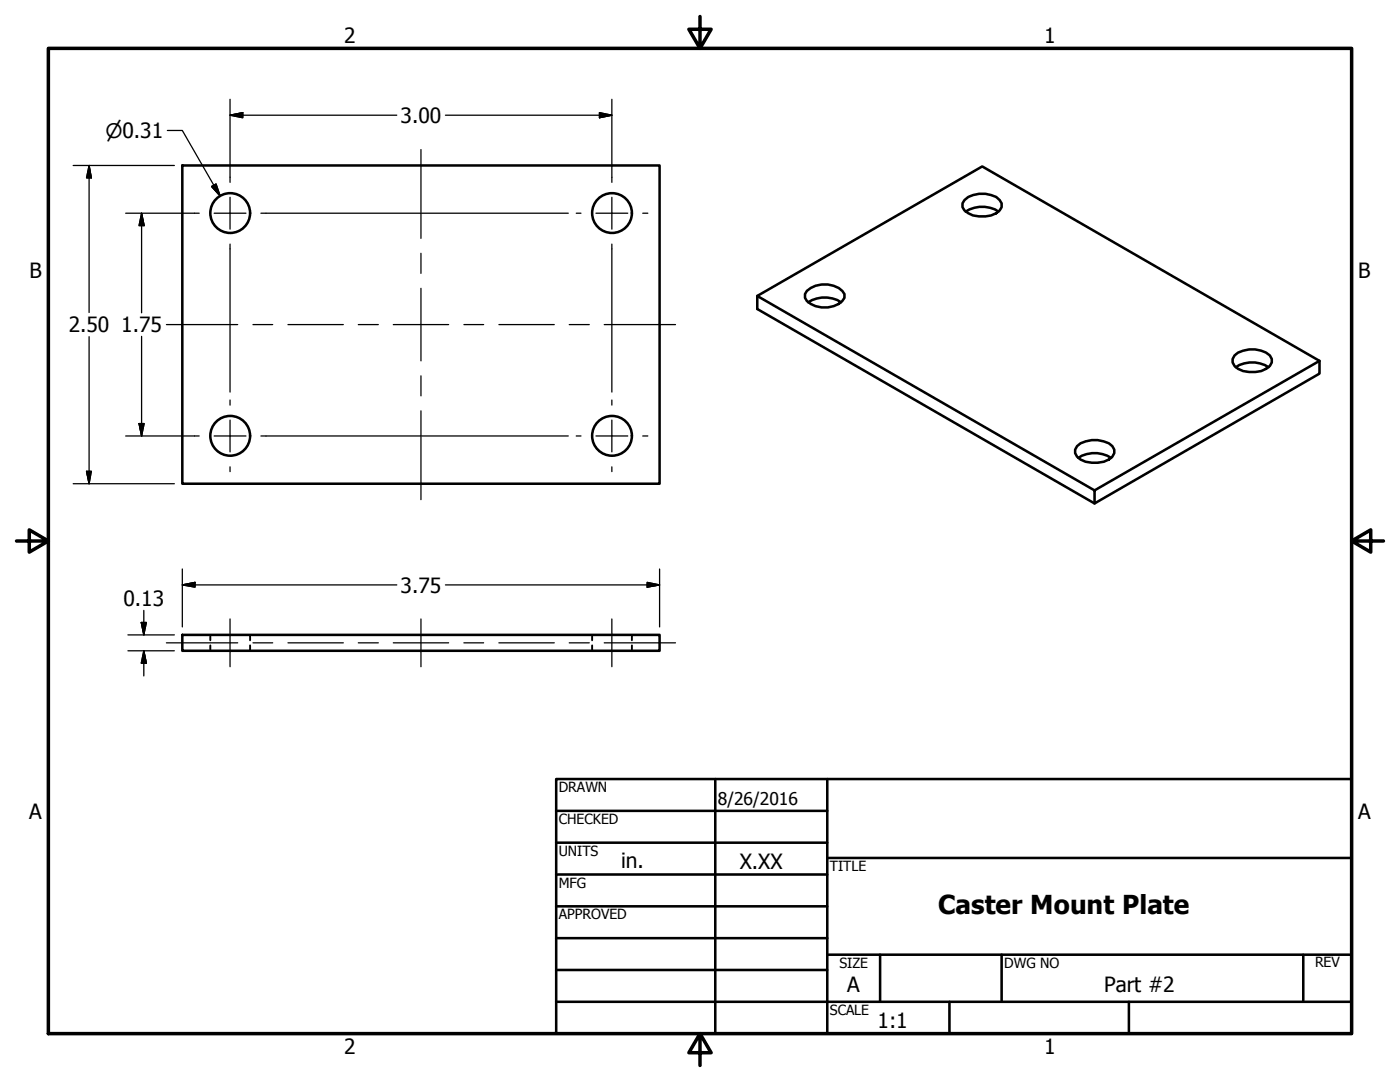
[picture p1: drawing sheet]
<svg xmlns="http://www.w3.org/2000/svg" width="279mm" height="216mm" viewBox="0 0 279 216" stroke-linecap="round" stroke-linejoin="round" font-family="sans-serif">
<!-- layer: Visible (ANSI) -->
<g fill="none" stroke="#000" stroke-width=".51">
<path d="M36.4 33h95.2v63.5h-95.2zM192.5 39.9a5.7 5.7 0 0 1 6.3-.6 1.73 1.73 0 0 1 1.1 1.6 1.73 1.73 0 0 1-1.1 1.6 5.9 5.9 0 0 1-6.3-.5l-.4-.7v-.7zM151.1 59.1l44.9-25.9 67.3 38.8M161 58a5.4 5.4 0 0 1 7.1 0l.4 .7v.7a5 5 0 0 1-6.7 1.2l-.8-.5-.3-.7v-.7zM192.7 42.2a6 6 0 0 1 6.6 0M161.3 60.3a6 6 0 0 1 6.5 0M246.4 70.9a5.6 5.6 0 0 1 7 0 1.65 1.65 0 0 1-.7 2.7 5.8 5.8 0 0 1-6.3-.6l-.4-.7v-.7zM246.6 73.3a6 6 0 0 1 6.6 0M214.9 89a5.6 5.6 0 0 1 7.1 0 1.67 1.67 0 0 1-.7 2.7 5.9 5.9 0 0 1-6.4-.6l-.3-.7v-.7zM215.2 91.4a6 6 0 0 1 6.5 0M218.4 97.9l44.9-25.9v2.5l-44.9 26zM218.4 97.9l-67.3-38.8v2.6l67.3 38.8"/>
<path d="M36.4 126.7h95.2v3.2h-95.2z"/>
<circle cx="45.9" cy="42.5" r="4"/>
<circle cx="122.1" cy="42.5" r="4"/>
<circle cx="45.9" cy="87" r="4"/>
<circle cx="122.1" cy="87" r="4"/>
</g>
<!-- layer: Hidden (ANSI) -->
<path d="M42 126.7v1.1M42 128.8v1.1M49.9 126.7v1.1M49.9 128.8v1.1M118.2 126.7v1.1M118.2 128.8v1.1M126.1 126.7v1.1M126.1 128.8v1.1" fill="none" stroke="#000" stroke-width=".38"/>
<!-- layer: Border (ANSI) -->
<path d="M9.7 9.7h260v196.5h-260zM139.7 3.3v6.4l-2.2-3.9h4.4l-2.2 3.9M3.3 107.9h6.4l-3.9-2.2v4.5l3.9-2.3M269.7 107.9l3.9 2.3v-4.5l-3.9 2.2h6.4M139.7 206.2l2.2 3.9h-4.4l2.2-3.9v6.4" fill="none" stroke="#000" stroke-width=".7"/>
<!-- layer: Title (ANSI) -->
<g fill="none" stroke="#000" stroke-width=".51">
<path d="M111 155.4h158.7v50.8h-158.7zM142.7 155.4v50.8M165.1 155.4v50.8M111 161.8h54.1M111 168.1h54.1M111 174.5h54.1M165.1 171.2h104.6M111 180.8h54.1M111 187.2h54.1M111 193.5h54.1M111 199.9h158.7M165.1 190.5h104.6"/>
<path d="M175.6 190.5v9.4M189.5 199.9v6.3M199.9 190.5v9.4M225.3 199.9v6.3M260.1 190.5v9.4"/>
</g>
<!-- layer: Centerline (ANSI) -->
<g fill="none" stroke="#000" stroke-width=".25">
<path d="M84 29.8v17.8M84 50.5v4M84 57.5v14.5M33.2 64.8h14.2M50.5 64.8h3.9M57.5 64.8h11M71.5 64.8h4M78.5 64.8h11M84 75v4M92.6 64.8h3.9M99.6 64.8h11M113.6 64.8h4"/>
<path d="M120.6 64.8h14.2M84 82v17.7M33.2 128.3h14.2M45.9 123.5v9.5M50.5 128.3h3.9M57.5 128.3h11M71.5 128.3h4M78.5 128.3h11M84 123.5v9.5M92.6 128.3h3.9M99.6 128.3h11M113.6 128.3h4"/>
<path d="M120.6 128.3h14.2M122.1 123.5v9.5"/>
</g>
<!-- layer: Center Mark (ANSI) -->
<g fill="none" stroke="#000" stroke-width=".25">
<path d="M45.9 35.4v1M45.9 39.4v6.3M122.1 35.4v1M122.1 39.4v6.3M38.8 42.5h1M42.7 42.5h6.4M45.9 48.7v1M52.1 42.5h1M115 42.5h1M118.9 42.5h6.4M122.1 48.7v1M128.3 42.5h1"/>
<path d="M45.9 79.8v1M122.1 79.8v1M38.8 87h1M42.7 87h6.4M45.9 83.8v6.4M45.9 93.2v.9M52.1 87h1M115 87h1M118.9 87h6.4M122.1 83.8v6.4M122.1 93.2v.9M128.3 87h1"/>
</g>
<!-- layer: Dimension (ANSI) -->
<g fill="none" stroke="#000" stroke-width=".25">
<path d="M45.9 19.8v15.6M122.1 19.8v15.6M14.6 33h20.2M17.8 33l.4 2.5h-.9zM17.8 33v29.4M33.4 26h3l7.5 13.1M42.2 37.2l.9-.5 .8 2.4zM45.9 23l2.6-.5v1zM45.9 23h33.3M88.9 23h33.2M119.6 22.5l2.5 .5-2.5 .5zM25.1 42.5h13.7"/>
<path d="M28.3 42.5l.5 2.5h-1.1zM28.3 42.5v19.9M45.9 49.7v14.9M53.1 42.5h30.8M84.1 42.5h29.3M122.1 49.7v14.9M17.8 67.2v29.3M28.3 67.1v19.9M45.9 64.9v13.3M122.1 64.9v13.3M14.6 96.5h20.2M17.3 94h.9l-.4 2.5z"/>
<path d="M25.1 87h13.7M27.7 84.5h1.1l-.5 2.5zM53.1 87h30.8M84.1 87h29.3M36.4 116.7l2.5-.5v1zM36.4 116.7h42.8M36.4 113.5v11.6M88.9 116.7h42.7M129.2 116.2l2.4 .5-2.4 .5zM131.6 113.5v11.6M25.5 129.9h9.3M25.5 126.7h9.3"/>
<path d="M28.2 124.2h1l-.5 2.5zM28.7 129.9l.5 2.4h-1zM28.7 121.8v4.9M28.7 129.9v5"/>
</g>
<g fill="#000" stroke="#000" stroke-width=".25">
<path d="M17.8 33l.4 2.5zM17.8 33l.4 2.5h-.9zM42.2 37.2l1.7 1.9zM42.2 37.2l.9-.5 .8 2.4zM45.9 23l2.6-.5zM45.9 23l2.6-.5v1zM119.6 23.5l2.5-.5zM119.6 22.5l2.5 .5-2.5 .5zM28.3 42.5l.5 2.5zM28.3 42.5l.5 2.5h-1.1zM17.3 94l.5 2.5zM17.3 94h.9l-.4 2.5z"/>
<path d="M27.7 84.5l.6 2.5zM27.7 84.5h1.1l-.5 2.5zM36.4 116.7l2.5-.5zM36.4 116.7l2.5-.5v1zM129.2 117.2l2.4-.5zM129.2 116.2l2.4 .5-2.4 .5zM28.2 124.2l.5 2.5zM28.2 124.2h1l-.5 2.5zM28.7 129.9l.5 2.4zM28.7 129.9l.5 2.4h-1z"/>
</g>
<text font-size="5.2" x="187.2" y="182.4">Caster Mount Plate</text>
<g font-size="4.2">
<text x="68.7" y="8.6">2</text>
<text x="208.4" y="8.6">1</text>
<text x="79.9" y="24.5">3.00</text>
<text x="5.9" y="55.5">B</text>
<text x="271.1" y="55.5">B</text>
<text x="13.7" y="66.3">2.50</text>
<text x="24.2" y="66.3">1.75</text>
<text x="79.9" y="118.2">3.75</text>
<text x="24.6" y="120.9">0.13</text>
<text x="5.8" y="163.4">A</text>
<text x="271" y="163.4">A</text>
<text x="124" y="173.3">in.</text>
<text x="147.6" y="173.4">X.XX</text>
<text x="169.1" y="198">A</text>
<text x="220.3" y="198">Part #2</text>
<text x="175.1" y="205">1:1</text>
<text x="68.7" y="210.3">2</text>
<text x="208.4" y="210.3">1</text>
</g>
<text font-size="4" x="21.1" y="27.5">⌀0.31</text>
<text font-size="3.5" x="143.3" y="160.7">8/26/2016</text>
<g font-size="2.8">
<text x="111.5" y="158">DRAWN</text>
<text x="111.5" y="164.4">CHECKED</text>
<text x="111.5" y="170.8">UNITS</text>
<text x="165.6" y="173.7">TITLE</text>
<text x="111.5" y="177.1">MFG</text>
<text x="111.5" y="183.5">APPROVED</text>
<text x="167.5" y="193.1">SIZE</text>
<text x="200.4" y="193.1">DWG NO</text>
<text x="262.4" y="193">REV</text>
<text x="165.6" y="202.5">SCALE</text>
</g>
</svg>
